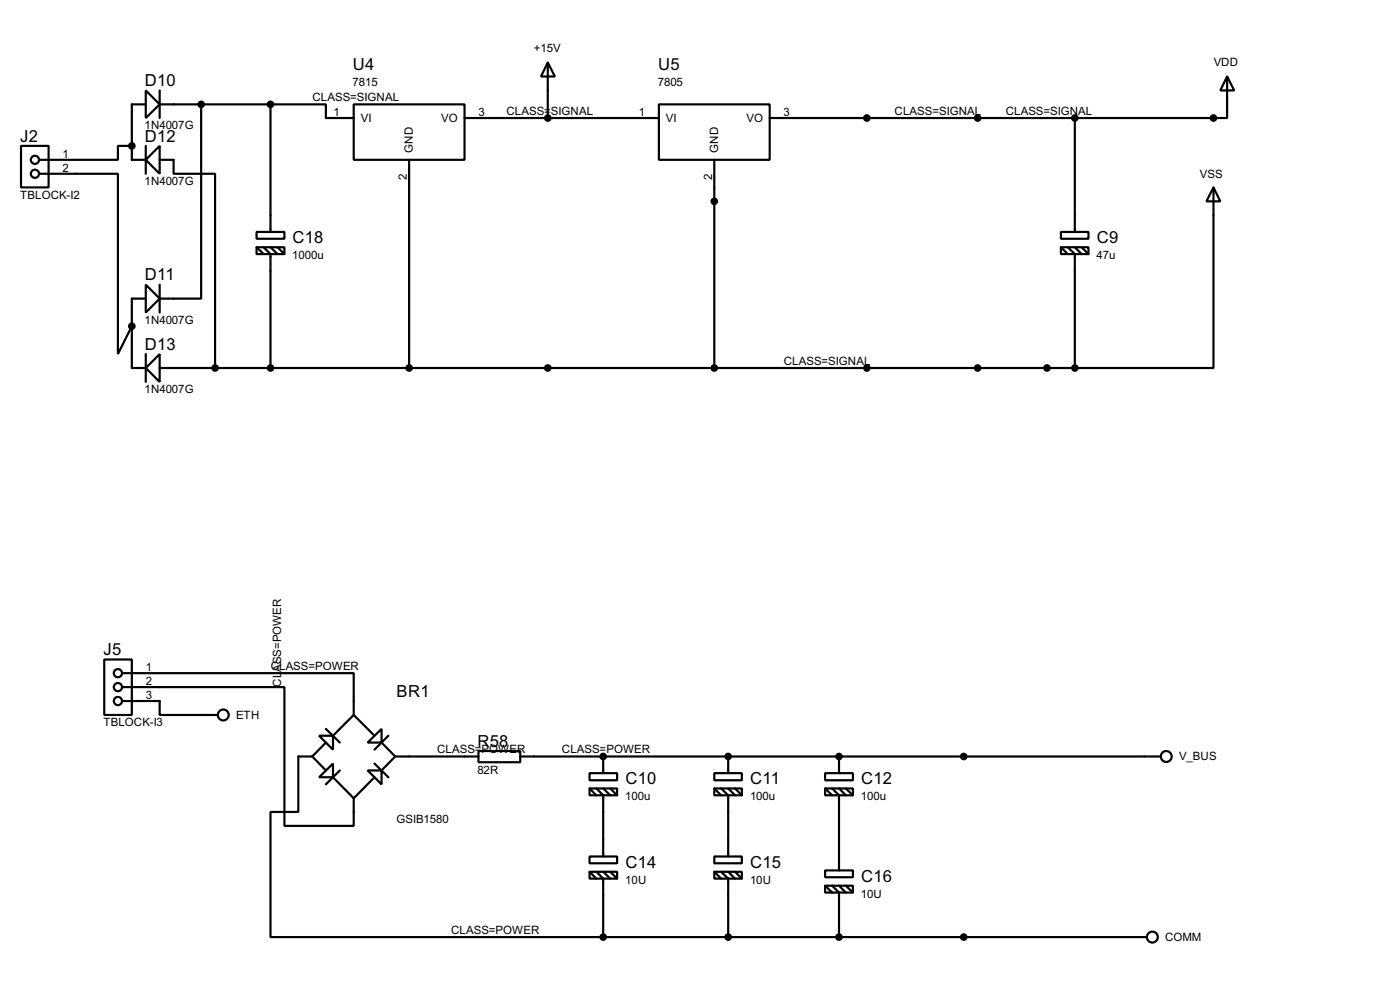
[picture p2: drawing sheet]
<svg xmlns="http://www.w3.org/2000/svg" width="256mm" height="180mm" viewBox="0 0 256 180" stroke-linecap="round" stroke-linejoin="round" font-family="sans-serif">
<g fill="none" stroke="#000" stroke-width=".4">
<path d="M26.7 16.6l2.6 2.5-2.6 2.5zM26.7 19.1h-2.5v10.2h2.5M29.3 19.1h20.3M29.3 16.6v5M36.9 19.1v35.6h-7.6M49.6 19.1h10.1v2.5h5.1M49.6 19.1v23.4M64.8 19.1h20.3v10.2h-20.3zM100.4 11.5l1.3 2.5h-2.6zM100.4 11.5v10.1M120.7 19.1h20.3v10.2h-20.3zM224.8 14l1.3 2.6h-2.5z"/>
<path d="M224.8 14v7.6h-83.8M3.9 26.7h5v7.6h-5zM7.2 31.8h14.4v33l2.6-5.1M24.2 26.7h-2.6v2.6h-14.4M26.7 29.3l2.6-2.6v5.1zM26.7 26.7v5.1M29.3 29.3h2.5v2.5h7.6v35.6M75 29.3v38.1M85.1 21.6h35.6M130.9 29.3v38.1M196.9 21.6v20.9M222.3 34.3l1.3 2.6h-2.6z"/>
<path d="M222.3 34.3v33.1h-25.4M26.7 52.1l2.6 2.6-2.6 2.5zM26.7 54.7h-2.5v12.7h2.5M29.3 52.1v5.1M47 42.5h5.1v1.2h-5.1zM47 45.3h5.1v1.2h-5.1zM47 45.3l1.3 1.2M48.3 45.3l1.3 1.2v20.9M49.6 45.3l1.3 1.2M50.9 45.3l1.2 1.2M194.4 42.5h5v1.2h-5zM194.4 45.3h5v1.2h-5z"/>
<path d="M194.4 45.3l1.2 1.2M195.6 45.3l1.3 1.2v20.9M196.9 45.3l1.3 1.2M198.2 45.3l1.2 1.2M26.7 67.4l2.6-2.6v5.1zM26.7 64.8v5.1M29.3 67.4h167.6M19.1 120.7h5.1v10.2h-5.1zM22.4 123.2h42.4v7.7M22.4 125.8h29.7v25.4h12.7v-5.1M22.4 128.3h6.9v2.6h10.6M57.2 138.5h-2.5v10.1h-5.1v22.9h60.9"/>
<path d="M57.2 138.5l2.5 2.5M58.5 134.7h2.5v2.5zM59.7 133.4l2.6 2.5M59.7 135.9l-2.5 2.6M64.8 130.9l-3.8 3.8M64.8 130.9l3.8 3.8M67.4 135.9l2.5-2.5v2.5zM68.6 139.8l2.6 2.5M69.9 135.9l2.5 2.6M71.2 134.7l-2.6 2.5M72.4 138.5h15.3M72.4 138.5l-2.5 2.5"/>
<path d="M87.7 137.5h7.6v2h-7.6zM95.3 138.5h117.4M110.5 138.5v3M133.4 138.5v3M153.7 138.5v3M58.5 142.3l2.5-2.5v2.5zM61 142.3l3.8 3.8M62.3 141l-2.6 2.6M67.4 141h2.5v2.6zM68.6 142.3l-3.8 3.8M108 141.5h5.1v1.3h-5.1zM108 144.3h5.1v1.3h-5.1z"/>
<path d="M108 156.8h5.1v1.2h-5.1zM108 159.6h5.1v1.2h-5.1zM108 144.3l1.3 1.3M108 159.6l1.3 1.2M109.3 144.3l1.2 1.3v11.2M109.3 159.6l1.2 1.2v10.7M110.5 144.3l1.3 1.3M110.5 159.6l1.3 1.2M111.8 144.3l1.3 1.3M111.8 159.6l1.3 1.2M130.9 141.5h5v1.3h-5zM130.9 144.3h5v1.3h-5z"/>
<path d="M130.9 156.8h5v1.2h-5zM130.9 159.6h5v1.2h-5zM130.9 144.3l1.2 1.3M130.9 159.6l1.2 1.2M132.1 144.3l1.3 1.3v11.2M132.1 159.6l1.3 1.2v10.7M133.4 144.3l1.3 1.3M133.4 159.6l1.3 1.2M134.7 144.3l1.2 1.3M134.7 159.6l1.2 1.2M151.2 141.5h5.1v1.3h-5.1zM151.2 144.3h5.1v1.3h-5.1z"/>
<path d="M151.2 159.3h5.1v1.3h-5.1zM151.2 144.3l1.3 1.3M152.5 144.3l1.2 1.3v13.7M153.7 144.3l1.3 1.3M155 144.3l1.3 1.3M110.5 171.5h99.6M151.2 162.1h5.1v1.3h-5.1zM151.2 162.1l1.3 1.3M152.5 162.1l1.2 1.3v8.1M153.7 162.1l1.3 1.3M155 162.1l1.3 1.3"/>
<circle cx="6.4" cy="29.3" r=".75"/>
<circle cx="6.4" cy="31.8" r=".75"/>
<circle cx="21.6" cy="123.2" r=".75"/>
<circle cx="21.6" cy="125.8" r=".75"/>
<circle cx="21.6" cy="128.3" r=".75"/>
<circle cx="40.9" cy="130.9" r="1"/>
<circle cx="213.6" cy="138.5" r="1"/>
<circle cx="211.1" cy="171.5" r="1"/>
</g>
<g fill="#000">
<circle cx="110.5" cy="138.5" r=".2"/>
<circle cx="133.4" cy="138.5" r=".2"/>
<circle cx="153.7" cy="138.5" r=".2"/>
</g>
<g fill="#000" stroke="#000" stroke-width=".4">
<circle cx="36.8" cy="19.1" r=".5"/>
<circle cx="49.5" cy="19.1" r=".5"/>
<circle cx="24.1" cy="26.7" r=".5"/>
<circle cx="100.3" cy="21.6" r=".5"/>
<circle cx="130.8" cy="36.9" r=".5"/>
<circle cx="158.8" cy="21.6" r=".5"/>
<circle cx="179.1" cy="21.6" r=".5"/>
<circle cx="196.9" cy="21.6" r=".5"/>
<circle cx="222.3" cy="21.6" r=".5"/>
<circle cx="24.1" cy="59.7" r=".5"/>
<circle cx="39.4" cy="67.4" r=".5"/>
<circle cx="49.5" cy="67.4" r=".5"/>
<circle cx="74.9" cy="67.4" r=".5"/>
<circle cx="100.3" cy="67.4" r=".5"/>
<circle cx="130.8" cy="67.4" r=".5"/>
<circle cx="158.8" cy="67.4" r=".5"/>
<circle cx="179.1" cy="67.4" r=".5"/>
<circle cx="191.8" cy="67.4" r=".5"/>
<circle cx="196.9" cy="67.4" r=".5"/>
<circle cx="110.5" cy="138.5" r=".5"/>
<circle cx="133.4" cy="138.5" r=".5"/>
<circle cx="153.7" cy="138.5" r=".5"/>
<circle cx="176.5" cy="138.5" r=".5"/>
<circle cx="110.5" cy="171.5" r=".5"/>
<circle cx="133.4" cy="171.5" r=".5"/>
<circle cx="153.7" cy="171.5" r=".5"/>
<circle cx="176.5" cy="171.5" r=".5"/>
</g>
<g font-size="3.4">
<text x="26.6" y="15.7">D10</text>
<text x="64.7" y="12.7">U4</text>
<text x="120.6" y="12.7">U5</text>
<text x="3.7" y="25.9">J2</text>
<text x="26.6" y="25.9">D12</text>
<text x="53.6" y="44.5">C18</text>
<text x="201" y="44.5">C9</text>
<text x="26.6" y="51.3">D11</text>
<text x="26.6" y="64">D13</text>
<text x="19" y="119.9">J5</text>
<text x="72.7" y="127.5">BR1</text>
<text x="87.5" y="136.7">R58</text>
<text x="114.6" y="143.6">C10</text>
<text x="137.5" y="143.6">C11</text>
<text x="157.8" y="143.6">C12</text>
<text x="114.6" y="158.8">C14</text>
<text x="137.5" y="158.8">C15</text>
<text x="157.8" y="161.4">C16</text>
</g>
<g font-size="2.4">
<text x="97.8" y="9.6">+15V</text>
<text x="64.6" y="15.7">7815</text>
<text x="120.5" y="15.7">7805</text>
<text x="222.3" y="12.2">VDD</text>
<text x="26.5" y="23.7">1N4007G</text>
<text x="57.2" y="18.5">CLASS=SIGNAL</text>
<text x="61.1" y="21.2">1</text>
<text x="66.1" y="22.3">VI</text>
<text x="80.8" y="22.3">VO</text>
<text x="87.7" y="21.2">3</text>
<text x="92.8" y="21">CLASS=</text>
<text x="100.9" y="21">SIGNAL</text>
<text x="117" y="21.2">1</text>
<text x="122" y="22.3">VI</text>
<text x="136.7" y="22.3">VO</text>
<text x="143.6" y="21.2">3</text>
<text x="163.9" y="21">CLASS=SIGNAL</text>
<text x="184.2" y="21">CLASS=SIGNAL</text>
<text x="11.5" y="28.9">1</text>
<text x="75.7" y="27.9" transform="rotate(-90 75.7 27.9)">GND</text>
<text x="131.6" y="27.9" transform="rotate(-90 131.6 27.9)">GND</text>
<text x="11.5" y="31.4">2</text>
<text x="26.5" y="33.9">1N4007G</text>
<text x="74.6" y="33" transform="rotate(-90 74.6 33)">2</text>
<text x="130.5" y="33" transform="rotate(-90 130.5 33)">2</text>
<text x="219.8" y="32.5">VSS</text>
<text x="3.7" y="36.4">TBLOCK-I2</text>
<text x="53.6" y="47.4">1000u</text>
<text x="200.9" y="47.4">47u</text>
<text x="26.5" y="59.3">1N4007G</text>
<text x="26.5" y="72">1N4007G</text>
<text x="143.6" y="66.7">CLASS=SIGNAL</text>
<text x="26.7" y="122.8">1</text>
<text x="26.7" y="125.4">2</text>
<text x="49.6" y="122.6">CLASS=POWER</text>
<text x="51.5" y="125.7" transform="rotate(-90 51.5 125.7)">CL</text>
<text x="51.5" y="123" transform="rotate(-90 51.5 123)">ASS=POWER</text>
<text x="26.7" y="127.9">3</text>
<text x="43.2" y="131.6">ETH</text>
<text x="18.9" y="133">TBLOCK-I3</text>
<text x="80.1" y="137.9">CLASS=</text>
<text x="88.2" y="137.9">POWER</text>
<text x="102.9" y="137.9">CLASS=POWER</text>
<text x="87.5" y="141.6">82R</text>
<text x="216" y="139.2">V_BUS</text>
<text x="114.6" y="146.5">100u</text>
<text x="137.4" y="146.5">100u</text>
<text x="157.7" y="146.5">100u</text>
<text x="72.6" y="150.7">GSIB1580</text>
<text x="114.6" y="161.8">10U</text>
<text x="137.4" y="161.8">10U</text>
<text x="157.7" y="164.3">10U</text>
<text x="82.6" y="170.9">CLASS=POWER</text>
<text x="213.4" y="172.2">COMM</text>
</g>
</svg>
